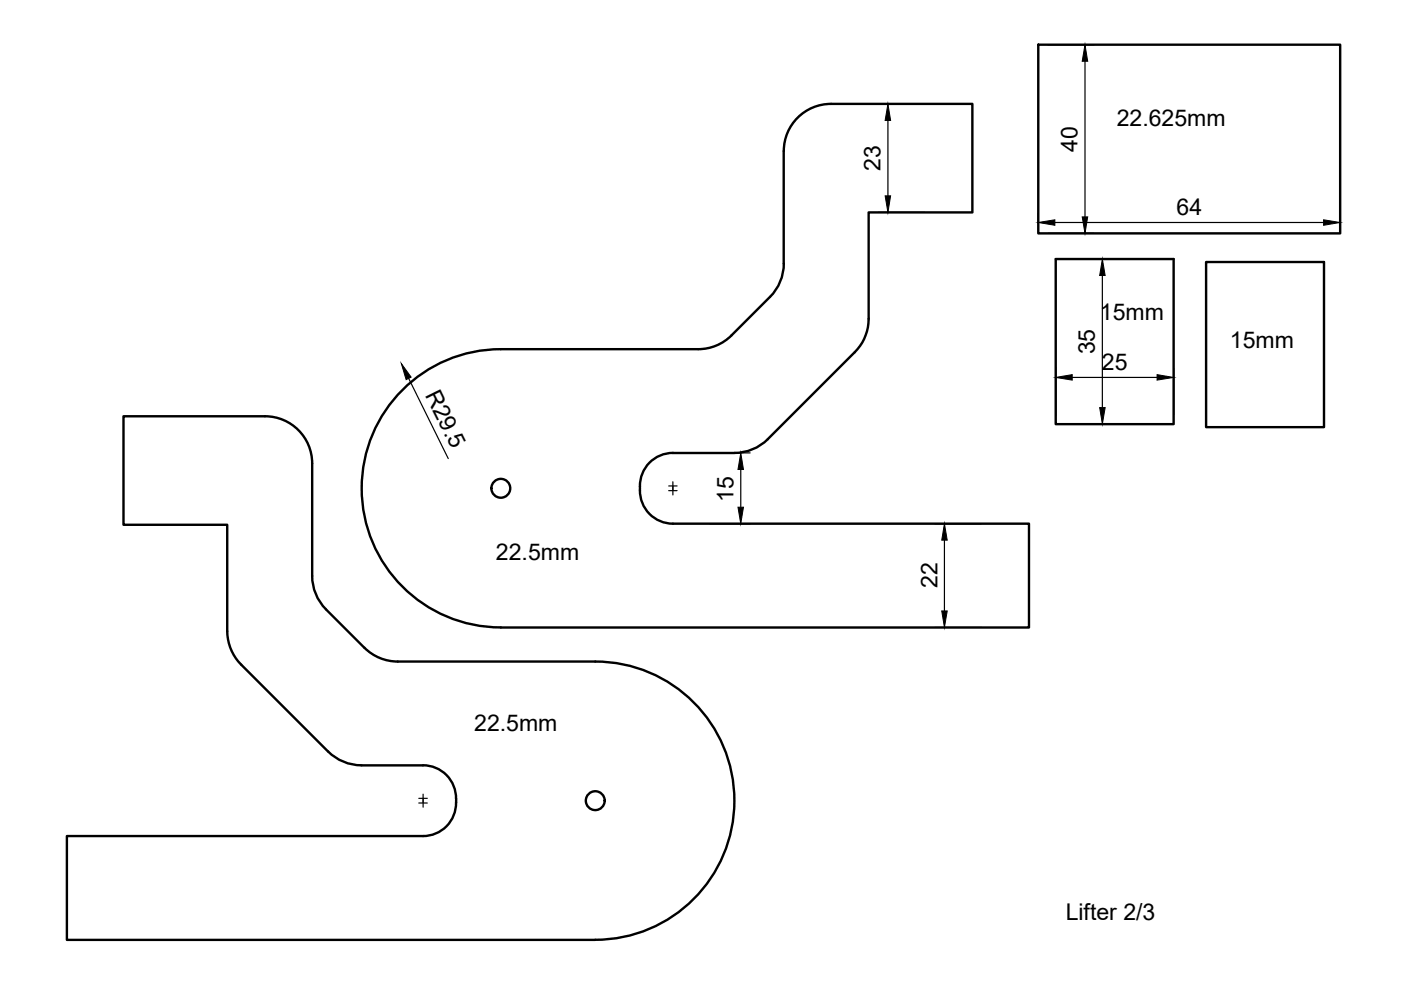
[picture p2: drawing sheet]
<svg xmlns="http://www.w3.org/2000/svg" width="297mm" height="210mm" viewBox="0 0 297 210" stroke-linecap="round" stroke-linejoin="round" font-family="sans-serif">
<!-- layer: Visible -->
<g fill="none" stroke="#000" stroke-width=".51">
<path d="M220.1 9.5h64v40h-64zM166.2 55.9v-23.9a10 10 0 0 1 10-10h30v23h-22v22.6a10.1 10.1 0 0 1-3 7.1l-18.4 18.4M166.2 55.9a10 10 0 0 1-2.9 7.1l-8.2 8.1M223.8 54.9h25v35h-25zM255.7 55.6h25v35h-25zM155.1 71.1a10 10 0 0 1-7.1 2.9h-41.8a29.5 29.5 0 0 0-29.5 29.5 29.5 29.5 0 0 0 29.5 29.5h112v-22h-75.5a7.1 7.1 0 0 1-7-7.9M162.8 93.1a10 10 0 0 1-7.1 2.9h-13a7 7 0 0 0-7 7.1M76.6 162.3h13.1M76.6 162.3a10.1 10.1 0 0 1-7-3l-18.5-18.4a10.2 10.2 0 0 1-2.9-7.1v-22.5h-22v-23h30a10 10 0 0 1 10 10v23.8a10 10 0 0 0 2.9 7.1l8.2 8.1a10.1 10.1 0 0 0 7 3h41.9a29.5 29.5 0 0 1 29.5 29.5 29.5 29.5 0 0 1-29.5 29.5M89.7 162.3a7 7 0 0 1 7 7M96.7 170.2a7 7 0 0 1-7 7.1h-75.5v22h112M96.7 169.4v.8"/>
<circle cx="106.2" cy="103.5" r="2"/>
<circle cx="126.2" cy="169.8" r="2"/>
</g>
<!-- layer: Center Lines -->
<path d="M141.8 104h1.8M141.8 103h1.8M142.7 102.1v2.8M88.8 169.3h1.8M88.8 170.3h1.8M89.7 168.4v2.7" fill="none" stroke="#000" stroke-width=".25"/>
<!-- layer: Dimensions -->
<g fill="none" stroke="#000" stroke-width=".25">
<path d="M222.1 9.5h9.9M230 13v33M186.2 22h10M188.3 25.5v16M186.2 45h10M220.1 45.2v2.3M222.1 49.5h9.9M223.6 47.2h57M225.8 54.9h9.9M233.7 58.4v28M284.1 45.2v2.3M223.8 78v9.9"/>
<path d="M248.8 78v9.9M86.6 80.2l8.4 17M145.7 96h13.3M157.1 99.5v8M225.8 89.9h9.9M227.3 80h18M150.5 111h8.5M198.2 111h10M200.2 114.5v15M198.2 133h10"/>
</g>
<g fill="#000" stroke="#000" stroke-width=".21">
<path d="M230 9.5l.6 3.5h-1.2zM188.3 22l.5 3.5h-1.1zM187.7 41.5h1.1l-.5 3.5zM220.1 47.2l3.5-.6v1.2zM229.4 46h1.2l-.6 3.5zM233.7 54.9l.6 3.5h-1.1zM280.6 46.6l3.5 .6-3.5 .6zM85.1 77.1l2.1 2.9-1.1 .5zM223.8 80l3.5-.6v1.2zM245.3 79.4l3.5 .6-3.5 .6zM157.1 96l.5 3.5h-1.1zM233.2 86.4h1.1l-.6 3.5z"/>
<path d="M156.5 107.5h1.1l-.5 3.5zM200.2 111l.6 3.5h-1.1zM199.7 129.5h1.1l-.6 3.5z"/>
</g>
<g font-size="4.9">
<text x="236.8" y="26.6">22.625mm</text>
<text x="228.5" y="32.1" transform="rotate(-90 228.5 32.1)">40</text>
<text x="186.7" y="36.2" transform="rotate(-90 186.7 36.2)">23</text>
<text x="249.4" y="45.6">64</text>
<text x="233.2" y="67.8">15mm</text>
<text x="232.2" y="75.1" transform="rotate(-90 232.2 75.1)">35</text>
<text x="260.8" y="73.8">15mm</text>
<text x="90.1" y="83.7" transform="rotate(64 90.1 83.7)">R29.5</text>
<text x="233.6" y="78.5">25</text>
<text x="155.5" y="106.4" transform="rotate(-90 155.5 106.4)">15</text>
<text x="105.2" y="118.6">22.5mm</text>
<text x="198.8" y="124.7" transform="rotate(-90 198.8 124.7)">22</text>
<text x="100.5" y="154.9">22.5mm</text>
<text x="226" y="195">Lifter 2/3</text>
</g>
</svg>
